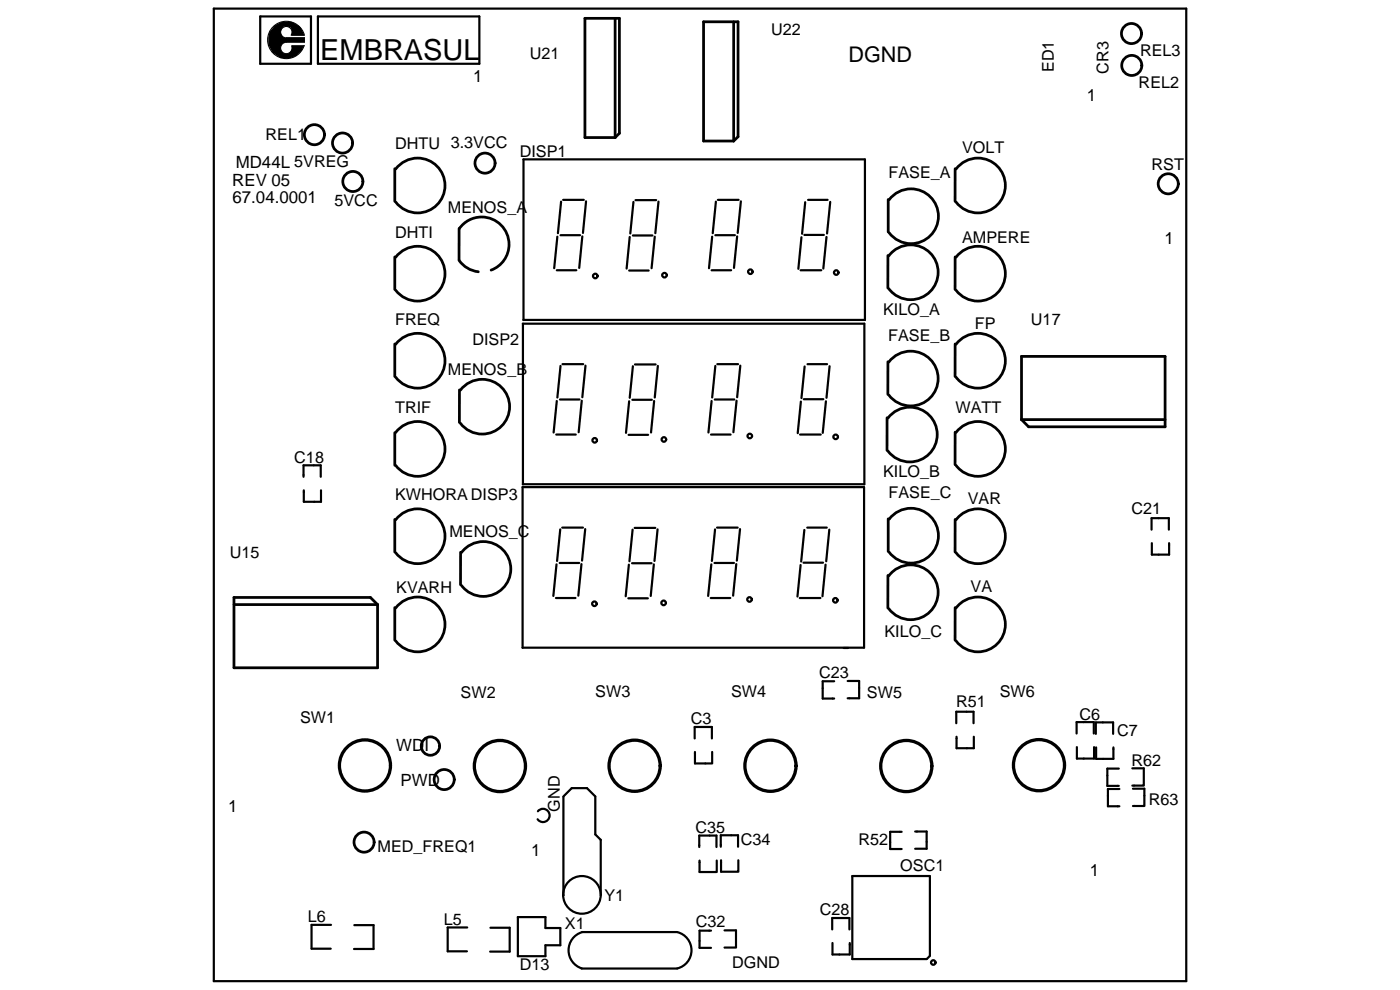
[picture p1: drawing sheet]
<svg xmlns="http://www.w3.org/2000/svg" width="420mm" height="297mm" viewBox="0 0 420 297" stroke-linecap="round" stroke-linejoin="round" font-family="sans-serif">
<path d="M82.5 7.6a5.5 5.5 0 0 1 8.9 3h-4.2l.4-.6v-1a1.75 1.75 0 0 0-3.1-.4l-.3 1.1 .3 .9 .7 .7h6.2v1.4h-5.8a1.77 1.77 0 0 0-1.4 1.5 1.77 1.77 0 0 0 1 1.8h1.4l1-1.2v-1.1h3.8l-.4 .4a5.4 5.4 0 0 1-9.2 1.7 5.9 5.9 0 0 1 .7-8.2z" fill-rule="evenodd" fill="#000"/>
<g fill="none" stroke="#000" stroke-width=".65">
<path d="M91.1 143.1v-3.5h5.2v3.5M96.3 147.1v3.5h-5.1v-3.5M345.6 158.9v-3.4h5.2v3.4M345.7 163v3.4h5.2v-3.4M250.3 204.4h-3.4v5.2h3.4M254.4 204.3h3.4v5.2h-3.4M287 217v-3.4h5.2v3.4M208.5 221.6v-3.5h5.1v3.5M208.6 225.6v3.5h3.1h2v-3.5M287.1 221v3.5h5.2v-3.5M323.1 220.1v-3.4h5.2v3.4M328.3 224.2v3.4h-5.1v-3.4"/>
<path d="M328.9 220.2v-3.5h5.2v3.5M329 224.2v3.5h5.1v-3.5M335.8 230.6h-3.5v5.2h3.5M335.9 236.7h-3.4v5.2h3.4M339.8 230.5h3.5v5.2h-3.5M340 236.6h3.4v5.2h-3.4M209.9 258.2v3.4h5.2v-3.4M215 254.1v-3.4h-5.1v3.4M216.4 258.1v3.5h5.2v-3.5M221.5 254.1v-3.5h-5.2v3.5M270.6 249.6h-3.4v5.1h3.4M274.6 249.5h3.5v5.2h-3.5"/>
<path d="M213.4 279.2h-3.5v5.2h3.5M217.4 279.1h3.5v5.2h-3.5M249.8 278.9v-3.5h5.1v3.5M255 282.9v3.5h-5.2v-3.5"/>
</g>
<path d="M85.9 11.3h5.5v1.4h-5.5M87.6 10.6h3.8M87.6 13.7h3.8" fill="none" stroke="#000" stroke-width=".3"/>
<g fill="none" stroke="#000" stroke-width=".66">
<path d="M64.2 2.6h291.8v291.8h-291.8zM78.1 4.9h15.2v14.2h-15.2zM95.4 4.9h48.5v14.2h-48.5zM157.1 47.8h102.5M157.1 47.8v48.2M169 60h6.2M215.4 60h6.3M242.5 60h5.9M259.6 47.8v48.2M167.3 71l-1 9.5M168.2 70.6h5.9M168.4 60.5l-1 9.5"/>
<path d="M174.8 70.9l-1 9.5M175.9 60.4l-.9 9.5M189 71.1l-.9 9.5M189.9 70.7h5.9M190.1 60.6l-.9 9.5M190.7 60h6.2M196.5 71l-1 9.5M197.6 60.5l-.9 9.5M213.7 71l-.9 9.5M214.7 70.6h5.8M214.9 60.5l-1 9.5M221.2 70.9l-.9 9.5"/>
<path d="M222.3 60.4l-.9 9.5M240.5 71.2l-.9 9.5M241.4 70.5h5.9M241.6 60.7l-.9 9.4M248 71.1l-.9 9.5M249.2 60.6l-1 9.5M156.9 97.1h102.5M156.9 97.1v48.2M157.1 96h102.5M167.1 81.1h5.9M188.8 81.2h5.9M213.6 81.1h5.8"/>
<path d="M240.3 81.1h6.2M259.4 97.1v48.2M168.1 119.9h5.8M168.2 109.8l-.9 9.5M168.8 109.3h6.2M175.7 109.7l-.9 9.5M189.8 120h5.8M189.9 109.9l-.9 9.5M190.6 109.3h6.2M197.4 109.8l-.9 9.5M214.5 119.9h5.9M214.7 109.8l-1 9.5"/>
<path d="M215.3 109.3h6.2M222.2 109.7l-1 9.5M241.2 119.8h5.9M241.5 110l-1 9.4M242.3 109.3h5.9M249 109.9l-1 9.5M166.9 130.4h5.9M167.1 120.3l-1 9.5M174.6 120.2l-.9 9.5M188.6 130.5h5.9M188.8 120.4l-.9 9.5M196.3 120.3l-.9 9.5"/>
<path d="M213.4 130.4h5.9M213.6 120.3l-1 9.5M221.1 120.2l-1 9.5M240.1 130.4h6.2M240.4 120.5l-1 9.5M247.9 120.4l-1 9.5M156.8 146.2h102.5v48.1l-102.5 .1zM156.9 145.3h102.5M168.1 158.8l-.9 9.5M168.7 158.3h6.3M175.6 158.8l-.9 9.4M189.9 158.9l-1 9.5"/>
<path d="M190.5 158.4h6.2M197.3 158.8l-.9 9.5M214.6 158.8l-1 9.5M215.2 158.3h6.2M222.1 158.8l-1 9.4M241.4 159l-1 9.5M242.3 158.3h5.8M248.9 158.9l-.9 9.5M166.8 179.4h5.9M167 169.3l-.9 9.5M168 168.9h5.8M174.5 169.2l-.9 9.5"/>
<path d="M188.6 179.5h5.8M188.7 169.4l-.9 9.5M189.7 169h5.8M196.2 169.3l-.9 9.5M213.3 179.4h5.9M213.5 169.3l-1 9.5M214.4 168.9h5.9M221 169.2l-1 9.5M240 179.4h6.2M240.3 169.5l-1 9.5M241.1 168.8h5.9M247.8 169.4l-1 9.5"/>
<path d="M253.2 194.4h1.3M169.1 239.1l-.1 29.6M169.1 239l2.5-2.5h4.6l2.5 2.5v11.4l1.6 1.6v16.6M161.4 243.4a1.98 1.98 0 0 1 2.9-.1 1.98 1.98 0 0 1-.1 2.9 1.98 1.98 0 0 1-2.9-.4M99.3 277.5h-5.8v7.1h5.8M106.3 277.6h5.8v7.1h-5.9M140.2 278.3h-5.8v7.1h5.7M147.2 278.4h5.8v7.1h-5.9M155.4 275.2h8.3v3.2h4.5v5.2h-4.5v3.3h-8.3zM174.7 279.7a5.7 5.7 0 0 0-4.1 5.4 5.7 5.7 0 0 0 4 5.5M174.7 279.7h28.4M180.3 268.2a5.6 5.6 0 0 0-8.5-4.7 5.6 5.6 0 0 0 0 9.7 5.6 5.6 0 0 0 8.5-4.7"/>
<path d="M203.3 279.7a5.6 5.6 0 0 1 4.2 5.4 5.6 5.6 0 0 1-4.3 5.5M279.1 262.8h-23.3v25h22.3M279.1 262.9v23.8M174.5 290.6h28.7M279.1 286.8l-.9 .9"/>
<circle cx="178.6" cy="82.8" r=".69"/>
<circle cx="199.4" cy="82.6" r=".69"/>
<circle cx="225.2" cy="81.5" r=".69"/>
<circle cx="251" cy="81.8" r=".69"/>
<circle cx="178.5" cy="132.1" r=".69"/>
<circle cx="199.2" cy="131.9" r=".69"/>
<circle cx="225" cy="130.8" r=".69"/>
<circle cx="250.8" cy="131.1" r=".69"/>
<circle cx="224.9" cy="179.9" r=".69"/>
<circle cx="178.4" cy="181.2" r=".69"/>
<circle cx="199.2" cy="180.9" r=".69"/>
<circle cx="250.7" cy="180.1" r=".69"/>
<circle cx="280.1" cy="288.8" r=".69"/>
</g>
<g fill="none" stroke="#000" stroke-width=".83">
<path d="M175.5 5.5h10.4v34.5l-1.3 1.3h-9.1zM184.6 5.5v35.8M211.1 6.5h10.4v34.5l-1.3 1.3h-9.1zM220.2 6.5v35.8M118.5 50.6v9.8M118.8 50.7a8.2 8.2 0 0 1 12.1-1.1 8.2 8.2 0 0 1 0 12.1 8.2 8.2 0 0 1-12.1-1.1M266.6 59.9v9.7M266.8 59.9a8.2 8.2 0 0 1 12.1-1.1 8.2 8.2 0 0 1 0 12.2 8.2 8.2 0 0 1-12.1-1.2M286.6 50.6v9.8M286.9 50.7a8.2 8.2 0 0 1 12.1-1.1 8.2 8.2 0 0 1 0 12.1 8.2 8.2 0 0 1-12.1-1.1M118.5 77.1v9.8M118.8 77.2a8.2 8.2 0 0 1 12.1-1.2 8.2 8.2 0 0 1 0 12.2 8.2 8.2 0 0 1-12.1-1.1"/>
<path d="M137.8 78.1a8.2 8.2 0 0 0 5.7 3.5M137.8 68.6v9.4M137.8 68.6a8.2 8.2 0 0 1 13.3-.3 8.2 8.2 0 0 1-3.7 12.7M266.5 76.7v9.7M266.8 76.8a8.2 8.2 0 0 1 12.1-1.2 8.2 8.2 0 0 1 0 12.2 8.2 8.2 0 0 1-12.1-1.2M286.6 77.1v9.8M286.9 77.2a8.2 8.2 0 0 1 12.1-1.2 8.2 8.2 0 0 1 0 12.2 8.2 8.2 0 0 1-12.1-1.1M118.5 103.2v9.8M118.8 103.3a8.2 8.2 0 0 1 12.1-1.1 8.2 8.2 0 0 1 0 12.1 8.2 8.2 0 0 1-12.1-1.1M137.9 117v9.8M138.2 117.1a8.2 8.2 0 0 1 12.1-1.1 8.2 8.2 0 0 1 0 12.1 8.2 8.2 0 0 1-12.1-1.1M266.5 108.5v9.8"/>
<path d="M266.8 108.6a8.2 8.2 0 0 1 12.1-1.1 8.2 8.2 0 0 1 0 12.2 8.2 8.2 0 0 1-12.1-1.2M286.6 103.2v9.8M286.9 103.3a8.2 8.2 0 0 1 12.1-1.1 8.2 8.2 0 0 1 0 12.1 8.2 8.2 0 0 1-12.1-1.1M306.6 106.9h43.1v21.2h-41l-2.1-2.2zM118.5 129.8v9.8M118.8 129.8a8.2 8.2 0 0 1 12.1-1.2 8.2 8.2 0 0 1 0 12.2 8.2 8.2 0 0 1-12.1-1.2M266.2 125.3v9.8M266.5 125.4a8.2 8.2 0 0 1 12.1-1.1 8.2 8.2 0 0 1 0 12.2 8.2 8.2 0 0 1-12.1-1.2M286.6 129.7v9.7M286.9 129.8a8.2 8.2 0 0 1 12.1-1.2 8.2 8.2 0 0 1 0 12.2 8.2 8.2 0 0 1-12.1-1.2M306.6 125.9h43.1M118.5 155.9v9.7"/>
<path d="M118.8 156a8.2 8.2 0 0 1 12.1-1.2 8.2 8.2 0 0 1 0 12.2 8.2 8.2 0 0 1-12.1-1.2M266.6 155.7v9.8M266.8 155.8a8.2 8.2 0 0 1 12.1-1.2 8.2 8.2 0 0 1 0 12.2 8.2 8.2 0 0 1-12.1-1.1M286.6 155.9v9.7M286.9 156a8.2 8.2 0 0 1 12.1-1.2 8.2 8.2 0 0 1 0 12.2 8.2 8.2 0 0 1-12.1-1.2M70.2 179.3h41l2.1 2.1v19h-43.1zM138.2 165.7v9.8M138.5 165.8a8.2 8.2 0 0 1 12.1-1.2 8.2 8.2 0 0 1 0 12.2 8.2 8.2 0 0 1-12.1-1.1M266.5 172.7v9.7M266.8 172.8a8.2 8.2 0 0 1 12.1-1.2 8.2 8.2 0 0 1 0 12.2 8.2 8.2 0 0 1-12.1-1.2M70.2 181.4h43.1M118.5 182.3v9.8"/>
<path d="M118.8 182.4a8.2 8.2 0 0 1 12.1-1.1 8.2 8.2 0 0 1 0 12.1 8.2 8.2 0 0 1-12.1-1.1M286.6 182.3v9.8M286.9 182.4a8.2 8.2 0 0 1 12.1-1.1 8.2 8.2 0 0 1 0 12.1 8.2 8.2 0 0 1-12.1-1.1M131.9 223.8a2.76 2.76 0 0 0-3.9-2.4 2.76 2.76 0 0 0-.6 4.6 2.76 2.76 0 0 0 4.5-1.5v-.6"/>
<circle cx="339.6" cy="10.1" r="3"/>
<circle cx="339.7" cy="19.6" r="3"/>
<circle cx="94.4" cy="40.4" r="3"/>
<circle cx="102.8" cy="42.9" r="3"/>
<circle cx="105.9" cy="54.5" r="3"/>
<circle cx="145.6" cy="48.9" r="3"/>
<circle cx="350.6" cy="55.2" r="3"/>
<circle cx="133.3" cy="233.9" r="3"/>
<circle cx="109.3" cy="252.7" r="3"/>
</g>
<path d="M85.9 12.7a1.72 1.72 0 0 0-1.7 1.9 1.72 1.72 0 0 0 2.1 1.5 1.72 1.72 0 0 0 1.3-2.3M87.4 10.5a1.73 1.73 0 0 0-.9-2.5 1.73 1.73 0 0 0-2.3 1.4 1.73 1.73 0 0 0 1.7 2M91.3 10.4a5.6 5.6 0 0 0-8.6-3 5.6 5.6 0 0 0-.1 9.1 5.6 5.6 0 0 0 8.7-2.8" fill="none" stroke="#000" stroke-width=".33"/>
<g fill="none" stroke="#000" stroke-width=".99">
<circle cx="109.5" cy="229.7" r="7.7"/>
<circle cx="150" cy="229.8" r="7.7"/>
<circle cx="190.5" cy="229.8" r="7.7"/>
<circle cx="231.2" cy="229.8" r="7.7"/>
<circle cx="272" cy="229.8" r="7.7"/>
<circle cx="311.8" cy="229.6" r="7.7"/>
</g>
<text font-size="8.7" x="96.1" y="18.1">EMBRASUL</text>
<text font-size="6.5" x="254.7" y="18.6">DGND</text>
<g font-size="5.1">
<text x="142" y="24.7">1</text>
<text x="326.2" y="30.2">1</text>
<text x="70.7" y="50.3">MD44L 5VREG</text>
<text x="69.7" y="55.8">REV 05</text>
<text x="69.8" y="60.9">67.04.0001</text>
<text x="349.5" y="73.3">1</text>
<text x="118.9" y="225.4">WDI</text>
<text x="120.2" y="235.8">PWD</text>
<text x="68.5" y="243.5">1</text>
<text x="159.4" y="256.9">1</text>
<text x="327.1" y="263">1</text>
</g>
<g font-size="4.9">
<text x="231.4" y="10.4">U22</text>
<text x="159" y="17.8">U21</text>
<text x="342.1" y="16.9">REL3</text>
<text x="316.3" y="21.6" transform="rotate(-90 316.3 21.6)">ED1</text>
<text x="332.7" y="22.1" transform="rotate(-90 332.7 22.1)">CR3</text>
<text x="341.7" y="26.4">REL2</text>
<text x="79.7" y="41.9">REL1</text>
<text x="118.6" y="44.8">DHTU 3.3VCC</text>
<text x="156" y="47">DISP1</text>
<text x="288.7" y="45.8">VOLT</text>
<text x="266.7" y="53.5">FASE_A</text>
<text x="345.6" y="50.9">RST</text>
<text x="100.4" y="61.7">5VCC</text>
<text x="134.4" y="63.9">MENOS_A</text>
<text x="118.6" y="71.3">DHTI</text>
<text x="288.7" y="72.9">AMPERE</text>
<text x="265" y="94.4">KILO_A</text>
<text x="118.6" y="97.4">FREQ</text>
<text x="292.6" y="98.8">FP</text>
<text x="309.4" y="97.5">U17</text>
<text x="141.8" y="103.5">DISP2</text>
<text x="266.6" y="102.2">FASE_B</text>
<text x="134.4" y="112.5">MENOS_B</text>
<text x="118.6" y="123.8">TRIF</text>
<text x="286.8" y="123.8">WATT</text>
<text x="88.3" y="138.8">C18</text>
<text x="265" y="143.1">KILO_B</text>
<text x="266.7" y="149.4">FASE_C</text>
<text x="118.6" y="150.1">KWHORA DISP3</text>
<text x="290.4" y="151.3">VAR</text>
<text x="339.6" y="154.3">C21</text>
<text x="134.9" y="161.2">MENOS_C</text>
<text x="68.9" y="167.3">U15</text>
<text x="118.9" y="178.1">KVARH</text>
<text x="291.3" y="177.6">VA</text>
<text x="265.4" y="191">KILO_C</text>
<text x="245.8" y="203.5">C23</text>
<text x="138.2" y="209.3">SW2</text>
<text x="178.7" y="209.3">SW3</text>
<text x="219.4" y="209.3">SW4</text>
<text x="260.2" y="209.3">SW5</text>
<text x="300" y="209.1">SW6</text>
<text x="287" y="212.1">R51</text>
<text x="323.9" y="216">C6</text>
<text x="90.1" y="216.8">SW1</text>
<text x="207.4" y="217.3">C3</text>
<text x="335.2" y="220.7">C7</text>
<text x="339.6" y="229.8">R62</text>
<text x="168.1" y="243.5" transform="rotate(-90 168.1 243.5)">GND</text>
<text x="344.7" y="241.4">R63</text>
<text x="208.7" y="249.9">C35</text>
<text x="113.3" y="255.6">MED_FREQ1</text>
<text x="222.3" y="253.5">C34</text>
<text x="257.7" y="253.6">R52</text>
<text x="270.2" y="261.2">OSC1</text>
<text x="181.4" y="270.3">Y1</text>
<text x="246.1" y="274.6">C28</text>
<text x="92.4" y="276.6">L6</text>
<text x="133.2" y="277.4">L5</text>
<text x="169.5" y="278.8">X1</text>
<text x="208.8" y="278.3">C32</text>
<text x="156" y="291">D13</text>
<text x="219.8" y="290.5">DGND</text>
</g>
</svg>
